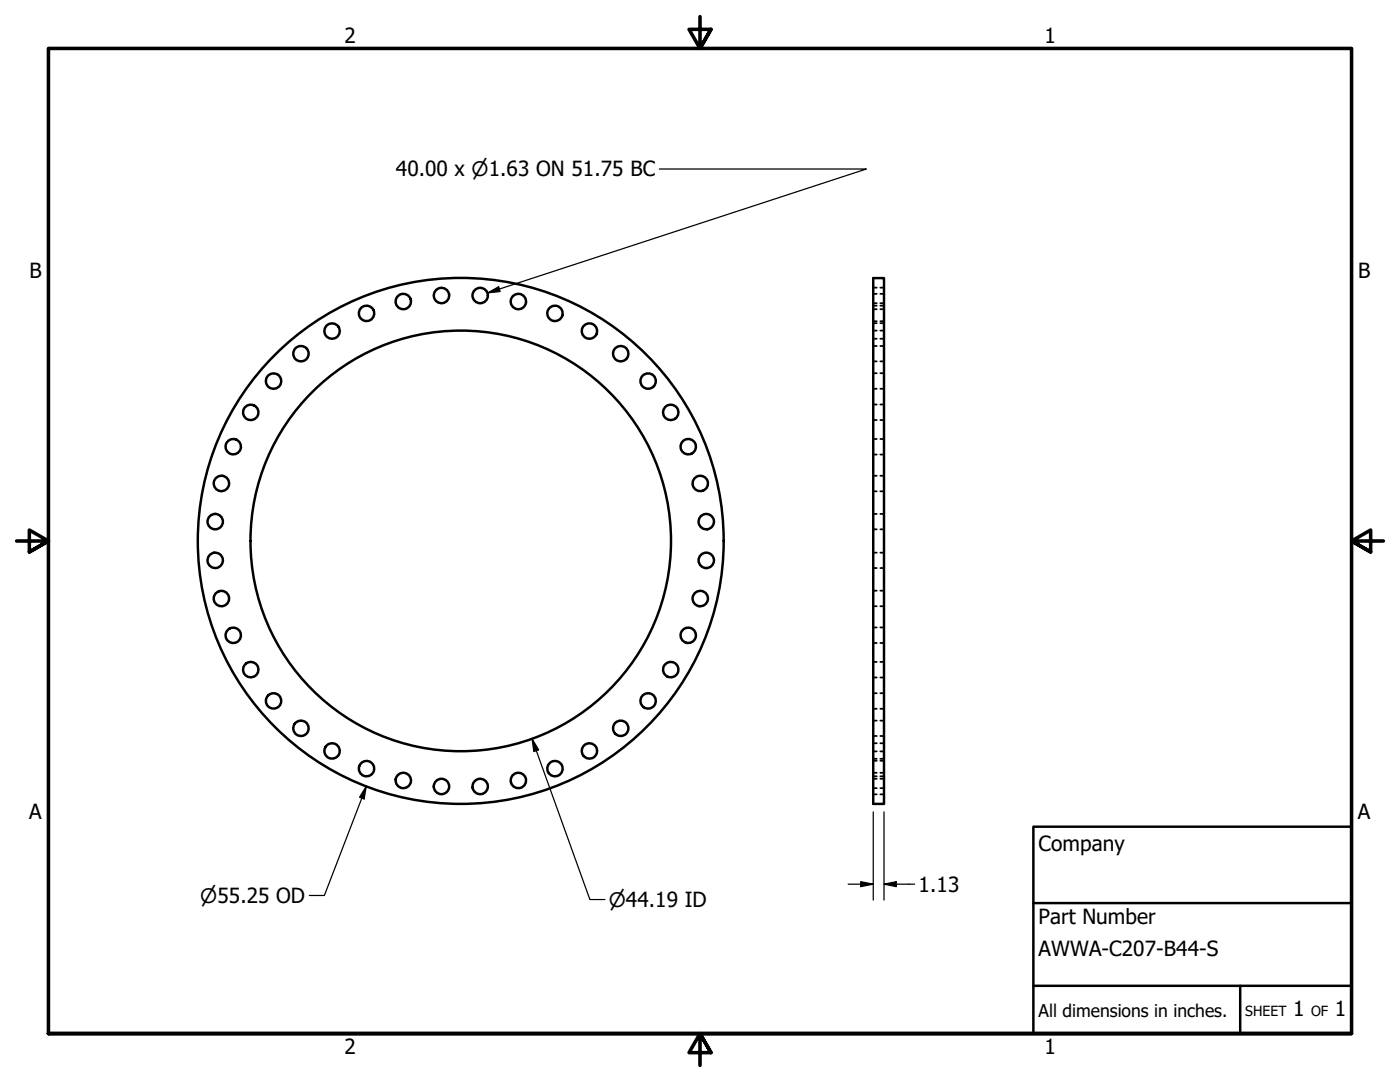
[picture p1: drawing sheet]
<svg xmlns="http://www.w3.org/2000/svg" width="279mm" height="216mm" viewBox="0 0 279 216" stroke-linecap="round" stroke-linejoin="round" font-family="sans-serif">
<!-- layer: Visible (ANSI) -->
<g fill="none" stroke="#000" stroke-width=".49">
<path d="M174.3 55.5h2.1v104.9h-2.1z"/>
<circle cx="88.1" cy="59" r="1.53"/>
<circle cx="95.8" cy="59" r="1.53"/>
<circle cx="54.6" cy="76" r="1.53"/>
<circle cx="60.1" cy="70.6" r="1.53"/>
<circle cx="66.3" cy="66.1" r="1.53"/>
<circle cx="73.1" cy="62.5" r="1.53"/>
<circle cx="80.5" cy="60.2" r="1.53"/>
<circle cx="103.5" cy="60.2" r="1.53"/>
<circle cx="110.8" cy="62.5" r="1.53"/>
<circle cx="117.6" cy="66.1" r="1.53"/>
<circle cx="123.9" cy="70.6" r="1.53"/>
<circle cx="129.3" cy="76" r="1.53"/>
<circle cx="44.2" cy="96.5" r="1.53"/>
<circle cx="46.5" cy="89.1" r="1.53"/>
<circle cx="50" cy="82.3" r="1.53"/>
<circle cx="133.9" cy="82.3" r="1.53"/>
<circle cx="137.4" cy="89.1" r="1.53"/>
<circle cx="139.8" cy="96.5" r="1.53"/>
<circle cx="43" cy="104.1" r="1.53"/>
<circle cx="43" cy="111.8" r="1.53"/>
<circle cx="44.2" cy="119.4" r="1.53"/>
<circle cx="91.9" cy="107.9" r="52.5"/>
<circle cx="92" cy="107.9" r="42"/>
<circle cx="139.8" cy="119.4" r="1.53"/>
<circle cx="141" cy="104.1" r="1.53"/>
<circle cx="141" cy="111.8" r="1.53"/>
<circle cx="46.5" cy="126.8" r="1.53"/>
<circle cx="50" cy="133.6" r="1.53"/>
<circle cx="54.6" cy="139.9" r="1.53"/>
<circle cx="129.3" cy="139.9" r="1.53"/>
<circle cx="133.9" cy="133.6" r="1.53"/>
<circle cx="137.4" cy="126.8" r="1.53"/>
<circle cx="60.1" cy="145.3" r="1.53"/>
<circle cx="66.3" cy="149.8" r="1.53"/>
<circle cx="73.1" cy="153.4" r="1.53"/>
<circle cx="80.5" cy="155.7" r="1.53"/>
<circle cx="88.1" cy="156.9" r="1.53"/>
<circle cx="95.8" cy="156.9" r="1.53"/>
<circle cx="103.5" cy="155.7" r="1.53"/>
<circle cx="110.8" cy="153.4" r="1.53"/>
<circle cx="117.6" cy="149.8" r="1.53"/>
<circle cx="123.9" cy="145.3" r="1.53"/>
</g>
<!-- layer: Hidden (ANSI) -->
<g fill="none" stroke="#000" stroke-width=".35">
<path d="M174.3 58.6h.7M174.3 57.4h.7M175.7 58.6h.7M175.7 57.4h.7M174.3 66h.7M174.3 61.7h.7M174.3 64.1h.7M174.3 61h.7M174.3 67.6h.7M174.3 64.5h.7M174.3 72.1h.7M174.3 69h.7"/>
<path d="M174.3 77.6h.7M174.3 74.5h.7M174.3 60.5h.7M175.7 66h.7M175.7 61.7h.7M175.7 64.1h.7M175.7 61h.7M175.7 67.6h.7M175.7 64.5h.7M175.7 72.1h.7M175.7 69h.7M175.7 77.6h.7"/>
<path d="M175.7 74.5h.7M175.7 60.5h.7M174.3 83.8h.7M174.3 80.7h.7M174.3 90.7h.7M174.3 87.6h.7M174.3 98h.7M174.3 94.9h.7M175.7 83.8h.7M175.7 80.7h.7M175.7 90.7h.7M175.7 87.6h.7"/>
<path d="M175.7 98h.7M175.7 94.9h.7M174.3 105.6h.7M174.3 102.6h.7M174.3 113.3h.7M174.3 110.3h.7M174.3 117.9h.7M175.7 105.6h.7M175.7 102.6h.7M175.7 113.3h.7M175.7 110.3h.7M175.7 117.9h.7"/>
<path d="M174.3 121h.7M174.3 128.3h.7M174.3 125.2h.7M174.3 135.2h.7M174.3 132.1h.7M174.3 138.3h.7M175.7 121h.7M175.7 128.3h.7M175.7 125.2h.7M175.7 135.2h.7M175.7 132.1h.7M175.7 138.3h.7"/>
<path d="M174.3 149.9h.7M174.3 141.4h.7M174.3 146.9h.7M174.3 143.8h.7M174.3 151.4h.7M174.3 148.3h.7M174.3 154.9h.7M174.3 151.8h.7M174.3 157.3h.7M174.3 154.2h.7M174.3 158.5h.7M174.3 155.4h.7"/>
<path d="M175.7 149.9h.7M175.7 141.4h.7M175.7 146.9h.7M175.7 143.8h.7M175.7 151.4h.7M175.7 148.3h.7M175.7 154.9h.7M175.7 151.8h.7M175.7 157.3h.7M175.7 154.2h.7M175.7 158.5h.7M175.7 155.4h.7"/>
</g>
<!-- layer: Border (ANSI) -->
<path d="M139.7 3.3v6.4l-2.2-3.8h4.4l-2.2 3.8 2.2-3.8M3.3 107.9h6.4l-3.8-2.1v4.3l3.8-2.2-3.8 2.2M276.1 107.9h-6.4l3.8-2.1v4.3l-3.8-2.2 3.8 2.2M9.7 206.2v-196.5h260v196.5h-260h260M141.9 210l-2.2-3.8 2.2 3.8h-4.4l2.2-3.8v6.4" fill="none" stroke="#000" stroke-width=".71"/>
<!-- layer: Title (ANSI) -->
<path d="M206.2 165h63.5v41.2h-63.5zM206.2 196.7h63.5M206.2 180.2h63.5M247.5 196.7v9.5" fill="none" stroke="#000" stroke-width=".49"/>
<!-- layer: Dimension (ANSI) -->
<path d="M131.6 33.7h41.3l-75.6 24.8M97.3 58.5l2.2-1.3 .3 1zM73.1 156.9l-.4 2.5-.9-.3zM73.1 156.9l-8.4 21.8h-3M106.2 147.4l1.3 2.2-1 .4zM106.2 147.4l11.5 32.1h3M169.3 176.4h5M171.8 175.9l2.5 .5-2.5 .5zM174.3 162v17.6M176.4 176.4l2.5-.5v1zM176.4 176.4h6.1M176.4 162v17.6" fill="none" stroke="#000" stroke-width=".25"/>
<g fill="#000">
<path d="M97.3 58.5l2.2-1.3 .3 1z" fill-rule="evenodd"/>
<path d="M73.1 156.9l-.4 2.5-.9-.3z" fill-rule="evenodd"/>
<path d="M106.2 147.4l1.3 2.2-1 .4z" fill-rule="evenodd"/>
<path d="M171.8 175.9l2.5 .5-2.5 .5z" fill-rule="evenodd"/>
<path d="M176.4 176.4l2.5-.5v1z" fill-rule="evenodd"/>
</g>
<g font-size="4.2">
<text x="68.7" y="8.6">2</text>
<text x="208.4" y="8.6">1</text>
<text x="79" y="35.2">40.00 x ⌀1.63 ON 51.75 BC</text>
<text x="5.9" y="55.5">B</text>
<text x="271" y="55.5">B</text>
<text x="5.8" y="163.4">A</text>
<text x="271" y="163.4">A</text>
<text x="207.3" y="169.8">Company</text>
<text x="183.3" y="177.9">1.13</text>
<text x="207.3" y="184.4">Part Number</text>
<text x="207.3" y="190.7">AWWA-C207-B44-S</text>
<text x="258.1" y="202.8">1</text>
<text x="266.4" y="202.8">1</text>
<text x="68.7" y="210.3">2</text>
<text x="208.4" y="210.3">1</text>
</g>
<g font-size="4">
<text x="40" y="180.2">⌀55.25 OD</text>
<text x="121.5" y="181">⌀44.19 ID</text>
</g>
<text font-size="3.5" x="207.3" y="202.9">All dimensions in inches.</text>
<g font-size="2.8">
<text x="248.5" y="202.8">SHEET</text>
<text x="261.7" y="202.8">OF</text>
</g>
</svg>
